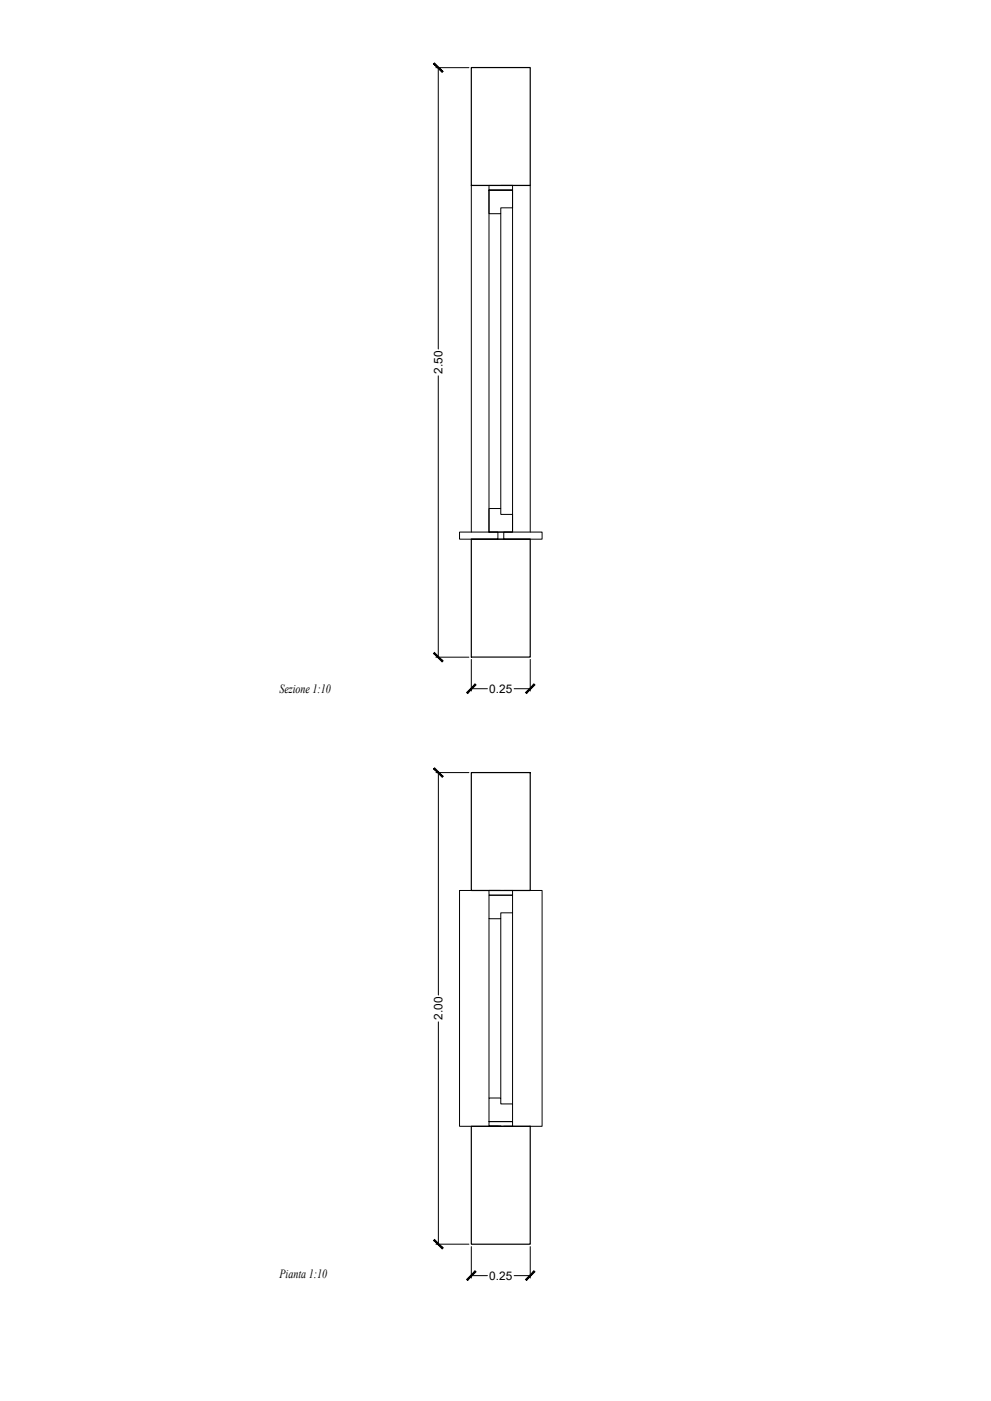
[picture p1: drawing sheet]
<svg xmlns="http://www.w3.org/2000/svg" width="420mm" height="594mm" viewBox="0 0 420 594" stroke-linecap="round" stroke-linejoin="round" font-family="sans-serif">
<!-- layer: LASTRE SEZ -->
<path d="M207.3 80.6h10v7.5h-5v2.5h-5zM207.3 215.6h5v2.5h5v7.5h-10zM194.8 225.6h16.3v3h-16.3zM213.6 225.6h16.2v3h-16.2zM207.3 379.6h10v7.5h-5v2.5h-5zM207.3 465.6h5v2.5h5v7.5h-10z" fill="none" stroke="#000" stroke-width=".42"/>
<!-- layer: linee proiettate -->
<path d="M207.3 80.6h10v145h-10zM212.3 90.6v125M199.8 225.6v-147h25v147M199.8 228.6h25M211.1 377.6h-16.3v100h16.3M213.6 377.6h16.2v100h-16.2M207.3 389.6v76M212.3 389.6v76M217.3 387.1v81" fill="none" stroke="#000" stroke-width=".42"/>
<!-- layer: CONTROTELAIO SEZ -->
<path d="M207.3 78.6h10h-5h5v2h-10zM207.3 377.6h10v2h-10v-2h5zM207.3 475.6h10v2h-10h5h-5z" fill="none" stroke="#000" stroke-width=".42"/>
<!-- layer: muro -->
<path d="M199.8 28.6h25v50h-25zM199.8 228.6h25v50h-25zM199.8 327.6h25v50h-25zM199.8 477.6h25v50h-25z" fill="none" stroke="#000" stroke-width=".51"/>
<!-- layer: QUOTE CARTA -->
<g fill="none" stroke="#000" stroke-width=".42">
<path d="M184.8 28.7h14M185.8 28.7v119.3M185.8 159.4v119.3M184.8 278.7h14M199.8 279.6v13.4M224.8 279.6v13.4M199.8 292h6.8M218 292h6.8M184.8 327.6h14M185.9 327.6v94.3M185.9 433.3v94.3M184.8 527.6h14"/>
<path d="M199.8 528.6v13.3M224.8 528.6v13.3M199.8 540.9h6.8M218 540.9h6.8"/>
</g>
<!-- layer: 0 -->
<g fill="#000" stroke="#000" stroke-width=".42">
<path d="M183.8 27.1l3.6 3.6 .4-.4zM184.2 26.7l3.6 3.6-4-3.2z"/>
<path d="M183.8 277.1l4 3.2-3.6-3.6zM183.8 277.1l4 3.2-.4 .4z"/>
<path d="M201.4 290.1l-3.2 3.9 3.6-3.6zM201.4 290.1l-3.2 3.9-.4-.3z"/>
<path d="M222.8 293.7l.4 .3 3.2-3.9zM226.4 290.1l.4 .3-3.6 3.6z"/>
<path d="M183.9 326l3.6 3.6 .3-.4zM183.9 326l.3-.4 3.6 3.6z"/>
<path d="M184.2 525.6l-.3 .4 3.9 3.2zM183.9 526l3.9 3.2-.3 .4z"/>
<path d="M201.4 538.9l-3.2 4 3.6-3.6zM201.4 538.9l-3.2 4-.4-.4z"/>
<path d="M226.4 538.9l-3.6 3.6 .4 .4zM226.4 538.9l.4 .4-3.6 3.6z"/>
</g>
<g font-size="5.3">
<text x="118.5" y="293.8">Sezione 1:10</text>
<text x="118.5" y="541.9">Pianta 1:10</text>
</g>
<g font-size="5">
<text x="187.6" y="158.5" transform="rotate(-90 187.6 158.5)">2.50</text>
<text x="207.4" y="293.8">0.25</text>
<text x="187.6" y="432.5" transform="rotate(-90 187.6 432.5)">2.00</text>
<text x="207.4" y="542.7">0.25</text>
</g>
</svg>
